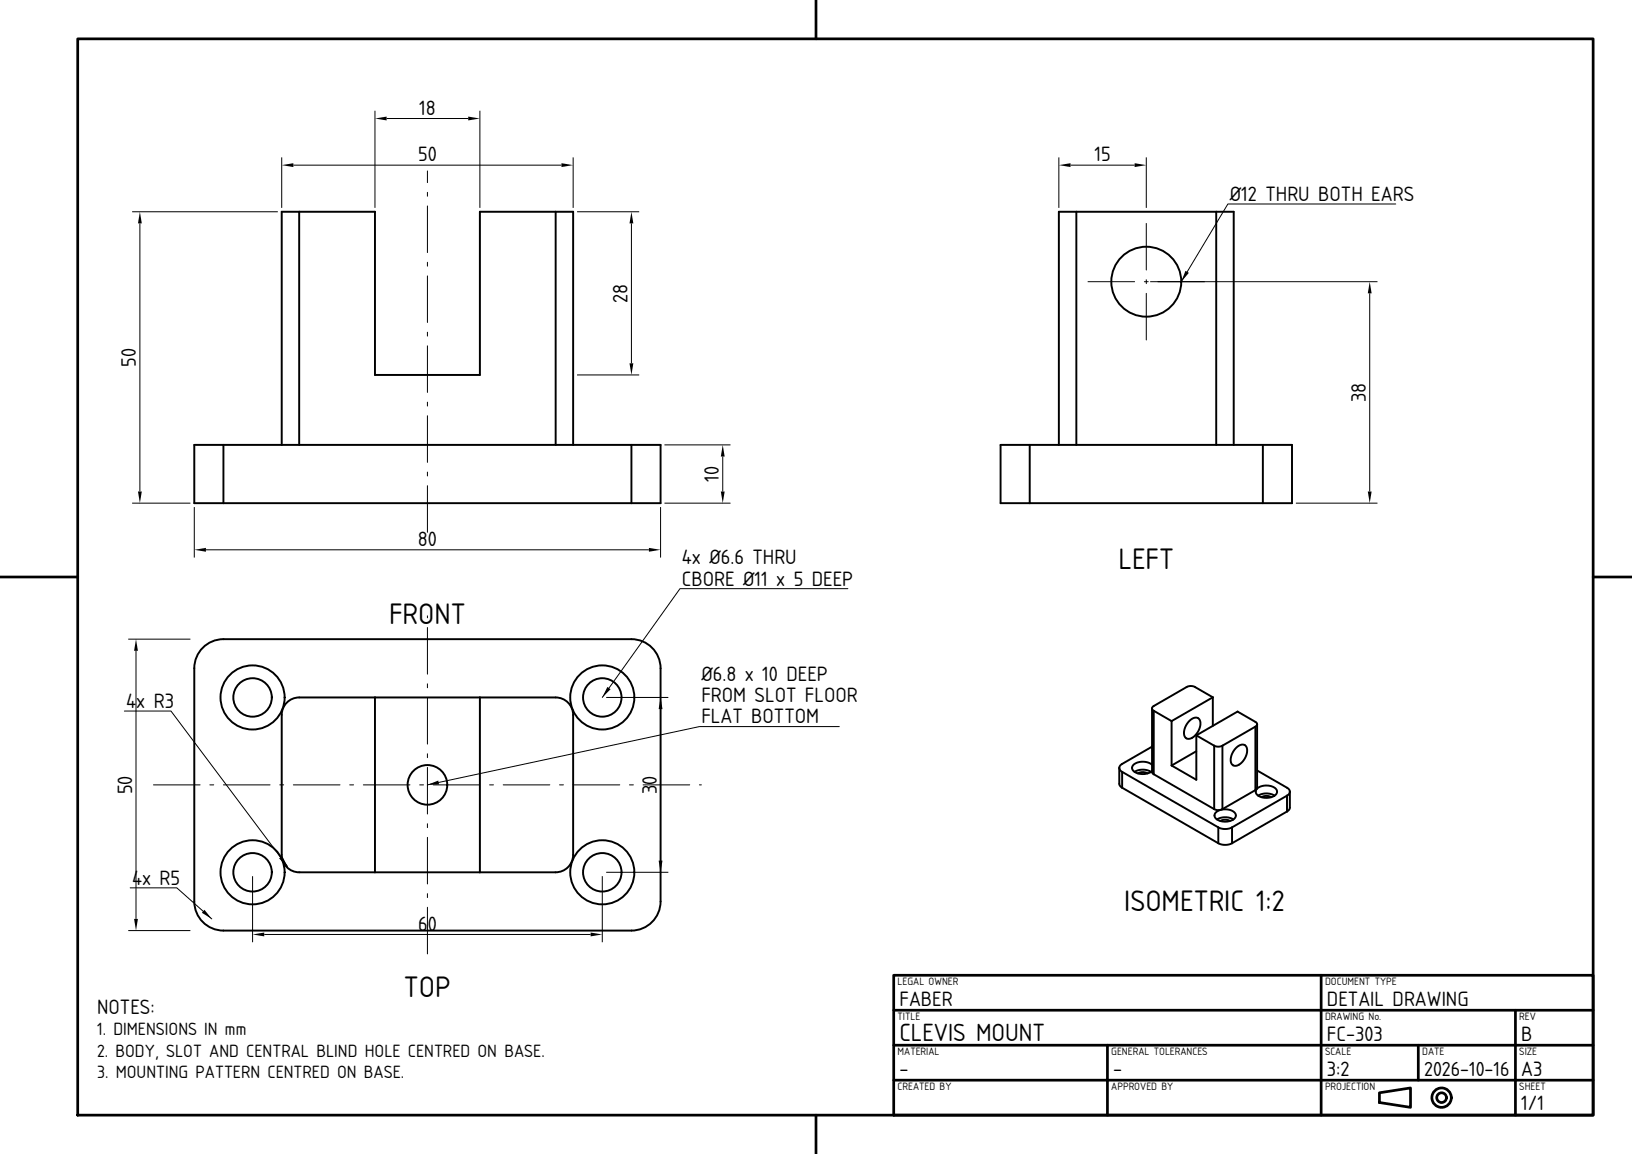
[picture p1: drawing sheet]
<svg xmlns="http://www.w3.org/2000/svg" width="420mm" height="297mm" viewBox="0 0 420 297" stroke-linecap="round" stroke-linejoin="round" font-family="sans-serif">
<!-- layer: visible -->
<g fill="none" stroke="#000" stroke-width=".5">
<path d="M77 54.5h-4.5v60M77 54.5h19.5v42h27v-42h19.5M77 54.5v60M143 54.5h4.5v60M143 54.5v60M277 54.5h-4.5v60M277 54.5h36M277 54.5v60M313 54.5h4.5v60M313 54.5v60M57.5 114.5h-7.5v15h7.5M57.5 114.5h105"/>
<path d="M57.5 114.5v15M162.5 114.5h7.5v15h-7.5M162.5 114.5v15M265 114.5h-7.5v15h7.5M265 114.5h60M265 114.5v15M325 114.5h7.5v15h-7.5M325 114.5v15M57.5 129.5h105M265 129.5h60M51.8 167.1a7.5 7.5 0 0 1 5.7-2.6h105a7.5 7.5 0 0 1 7.5 7.5v60a7.5 7.5 0 0 1-7.5 7.5h-105a7.5 7.5 0 0 1-7.5-7.5v-60a7.5 7.5 0 0 1 1.8-4.9zM96.5 179.5v45"/>
<path d="M123.5 179.5v45M312.1 179.5l-4.7-2.7-1.4-.2-9.1 5.1-.4 .6M312.1 179.5v7.3M312.1 179.5l-10.6 6.1M74.1 180.6a4.5 4.5 0 0 1 2.9-1.1h66a4.5 4.5 0 0 1 4.5 4.5v36a4.5 4.5 0 0 1-4.5 4.5h-66a4.5 4.5 0 0 1-4.5-4.5v-36a4.5 4.5 0 0 1 1.6-3.4zM288.1 197.6l.1 .6 .6 .5M288.1 197.6v4.2l.2 .5 .5 .4M288.8 198.7l24.7 14.2M288.8 198.7v4M292 198.7l.9-.5 1.2-.1 1.2 .1 .9 .5M292.8 199l1.3-.3 1.2 .3M296.5 192.2l-7.8 4.5-.5 .4-.1 .5"/>
<path d="M296.5 196.8l-.7-.4-.9-.3-2.1 .1a1.37 1.37 0 0 0-1.2 2.1l1 .7 1.4 .2 1.4-.2 1.1-.6M296.5 182.3v16.4l.4 .6M296.5 182.3l.4 .6M296.9 199.3l15.6 8.9M296.9 182.9l4.6 2.7M296.9 182.9v16.4M301.5 185.6v11.4M306.1 185.5a1.6 1.6 0 0 1 2.6-.3l.2 .7v.8l-.7 1.8-1.4 1.4-.7 .2h-.6a1.79 1.79 0 0 1-.6-2.5l.4-1zM307.9 189.3l4.6 2.6M307.9 189.3v11.4l-6.4-3.7M307.9 193.3l-6.4 3.7M312.5 191.9l1 .3 1.1-.3"/>
<path d="M312.5 191.9v16.3M314.6 191.9v16.3M318.2 192.4a1.6 1.6 0 0 1 2.5-.3l.2 .7v.8l-.7 1.9-1.4 1.3-.7 .3-.6-.1a1.79 1.79 0 0 1-.6-2.4l.5-1.3zM323.1 187l-8.5 4.9M323.1 187v16.3M323.5 198.3l7.8 4.5 .5 .4 .1 .6M323.5 186.4v16.3l-.4 .6M323.5 186.4l-.4 .6M323.5 186.4l-.4-.6-4.6-2.7-10.6 6.2M288.8 202.7l24.7 14.3M312.5 208.2l1 .3 1.1-.3M312.9 209.1a3.7 3.7 0 0 1 5.1 .5v.5l-.2 .5-1.3 .7-1.7 .1-1.5-.5a1.13 1.13 0 0 1-.4-1.8z"/>
<path d="M313.2 210.9l.9-.4 1.2-.2 1.2 .2 .9 .4M313.5 212.9l1.8 .5 1.8-.5M313.5 217l1.8 .4 1.8-.4M313.5 212.9v4.1M314.1 211.3l1.2-.3 1.2 .3M317.1 212.9v4.1M323.1 203.3l-8.5 4.9M323.5 203a3.7 3.7 0 0 1 5.1 .4v.5l-.2 .5-1.2 .8-1.7 .1-1.6-.5a1.13 1.13 0 0 1-.4-1.8zM323.8 204.8l.9-.4 1.2-.2 1.2 .2 .9 .4M324.7 205.2l1.2-.4 1.3 .4M331.2 204.8l-14.1 8.1M331.2 208.9l-14.1 8.1"/>
<path d="M331.2 204.8v4.1M331.9 203.8l-.1 .5-.6 .5M331.9 203.8v4.2l-.2 .4-.5 .5"/>
<circle cx="295" cy="72.5" r="9"/>
<circle cx="65" cy="179.5" r="8.3"/>
<circle cx="65" cy="179.5" r="5"/>
<circle cx="155" cy="179.5" r="8.3"/>
<circle cx="155" cy="179.5" r="5"/>
<circle cx="110" cy="202" r="5.1"/>
<circle cx="65" cy="224.5" r="8.3"/>
<circle cx="65" cy="224.5" r="5"/>
<circle cx="155" cy="224.5" r="8.3"/>
<circle cx="155" cy="224.5" r="5"/>
</g>
<!-- layer: center -->
<g fill="none" stroke="#000" stroke-width=".26">
<path d="M110 44v3M110 49.5v1M110 53v12M295 57.5v12M110 67.5v1M110 71v12M280 72.5h12M294.5 72.5h1M295 72v1M295 75.5v12M298 72.5h12M110 85.5v1"/>
<path d="M110 89v12M110 103.5v1M110 107v12M110 121.5v1M110 125v12M110 158.5v.5M110 161.5v12M110 176v1M110 179.5v12M110 194v1M110 197.5v12M39.5 202h12"/>
<path d="M54 202h1M57.5 202h12M72 202h1M75.5 202h12M90 202h1M93.5 202h12M108 202h1M110 212v1M110 215.5v12M111.5 202h12M126 202h1M129.5 202h12"/>
<path d="M144 202h1M147.5 202h12M162 202h1M165.5 202h12M180 202h.5M110 230v1M110 233.5v12"/>
</g>
<!-- layer: dim -->
<path d="M359.2 52.5h-43.2l-12 20M218.2 151.5h-43.2l-20 28M32 183h12l30 40M216 187h-36l-70 15M33.5 228.5h12l9 8" fill="none" stroke="#000" stroke-width=".26"/>
<path d="M305.1 69.7l.9 .5-2 2.3zM156.3 176.8l.8 .6-2.1 2.1zM110 202l2.8-1.1 .2 1zM52.6 234.2l1.9 2.3-2.5-1.6zM71.8 220.9l.8-.6 1.4 2.7z" fill="#000"/>
<!-- layer: frame -->
<g fill="none" stroke="#000" stroke-width=".7">
<path d="M20 10h390v277h-390zM210 0v10M0 148.5h20M410 148.5h10M230 251h180v36h-180zM230 260h180M340 251v36M390 260v27M230 278h180M230 269h180M285 269v18M365 269v9"/>
<path d="M210 287v10M355 281.2l8-1.2v5l-8-1.3z"/>
<circle cx="371" cy="282.5" r="2.5"/>
<circle cx="371" cy="282.5" r="1.25"/>
</g>
<!-- layer: Dimensions -->
<g fill="none" stroke="#000" stroke-width=".26">
<path d="M96.5 28.5v25M99.5 30.5h21M123.5 28.5v25M34 54.5h37.5M36 57.5v69M72.5 40.5v13M75.5 42.5h69M147.5 40.5v13M148.5 54.5h16M162.5 57.5v36M272.5 40.5v13M275.5 42.5h16.5"/>
<path d="M295 40.5v13M296 72.5h58.5M352.5 75.5v51M148.5 96.5h16M171 114.5h17M186 117.5v9M34 129.5h15M50 130.5v13M170 130.5v13M171 129.5h17M333.5 129.5h21M53 141.5h114"/>
<path d="M33 164.5h16M35 167.5v69M156 179.5h16M170 182.5v39M33 239.5h16M65 225.5v17M155 225.5v17M156 224.5h16M68 240.5h84"/>
</g>
<g fill="#000">
<path d="M96.5 30.5l3-.5v1zM120.5 30l3 .5-3 .5zM36 54.5l.5 3h-1zM72.5 42.5l3-.5v1zM144.5 42l3 .5-3 .5zM162.5 54.5l.5 3h-1zM272.5 42.5l3-.5v1zM292 42l3 .5-3 .5zM352.5 72.5l.5 3h-1zM162 93.5h1l-.5 3zM186 114.5l.5 3h-1zM35.5 126.5h1l-.5 3z"/>
<path d="M185.5 126.5h1l-.5 3zM352 126.5h1l-.5 3zM50 141.5l3-.5v1zM167 141l3 .5-3 .5zM35 164.5l.5 3h-1zM170 179.5l.5 3h-1zM34.5 236.5h1l-.5 3zM169.5 221.5h1l-.5 3zM65 240.5l3-.5v1zM152 240l3 .5-3 .5z"/>
</g>
<g font-size="7.2">
<text x="287.8" y="146.5">LEFT</text>
<text x="100.1" y="160.5">FRONT</text>
<text x="289.3" y="234.4">ISOMETRIC 1:2</text>
<text x="104" y="256.5">TOP</text>
</g>
<text font-size="6" x="231.5" y="267.8">CLEVIS MOUNT</text>
<g font-size="5">
<text x="107.9" y="29.5">18</text>
<text x="107.6" y="41.5">50</text>
<text x="281.7" y="41.5">15</text>
<text x="316.5" y="51.7">Ø12 THRU BOTH EARS</text>
<text x="161.5" y="78" transform="rotate(-90 161.5 78)">28</text>
<text x="35" y="94.4" transform="rotate(-90 35 94.4)">50</text>
<text x="351.5" y="103.5" transform="rotate(-90 351.5 103.5)">38</text>
<text x="185" y="124" transform="rotate(-90 185 124)">10</text>
<text x="107.5" y="140.5">80</text>
<text x="175.5" y="145.2">4x Ø6.6 THRU</text>
<text x="175.5" y="150.7">CBORE Ø11 x 5 DEEP</text>
<text x="180.5" y="175.2">Ø6.8 x 10 DEEP</text>
<text x="32.5" y="182.2">4x R3</text>
<text x="180.5" y="180.7">FROM SLOT FLOOR</text>
<text x="180.5" y="186.2">FLAT BOTTOM</text>
<text x="34" y="204.4" transform="rotate(-90 34 204.4)">50</text>
<text x="169" y="204.4" transform="rotate(-90 169 204.4)">30</text>
<text x="34" y="227.7">4x R5</text>
<text x="107.6" y="239.5">60</text>
<text x="25" y="261">NOTES:</text>
<text x="231.5" y="258.8">FABER</text>
<text x="341.5" y="258.8">DETAIL DRAWING</text>
<text x="341.5" y="267.8">FC-303</text>
<text x="391.5" y="267.8">B</text>
<text x="231.5" y="276.8">-</text>
<text x="286.5" y="276.8">-</text>
<text x="341.5" y="276.8">3:2</text>
<text x="391.5" y="276.8">A3</text>
<text x="391.5" y="285.8">1/1</text>
</g>
<text font-size="4.9" x="366.5" y="276.8">2026-10-16</text>
<g font-size="4.3">
<text x="25" y="266.5">1. DIMENSIONS IN mm</text>
<text x="25" y="272">2. BODY, SLOT AND CENTRAL BLIND HOLE CENTRED ON BASE.</text>
<text x="25" y="277.5">3. MOUNTING PATTERN CENTRED ON BASE.</text>
</g>
<g font-size="2.6">
<text x="231" y="253.4">LEGAL OWNER</text>
<text x="341" y="253.4">DOCUMENT TYPE</text>
<text x="231" y="262.4">TITLE</text>
<text x="341" y="262.4">DRAWING No.</text>
<text x="391" y="262.4">REV</text>
<text x="231" y="271.4">MATERIAL</text>
<text x="286" y="271.4">GENERAL TOLERANCES</text>
<text x="341" y="271.4">SCALE</text>
<text x="366" y="271.4">DATE</text>
<text x="391" y="271.4">SIZE</text>
<text x="231" y="280.4">CREATED BY</text>
<text x="286" y="280.4">APPROVED BY</text>
<text x="341" y="280.4">PROJECTION</text>
<text x="391" y="280.4">SHEET</text>
</g>
</svg>
